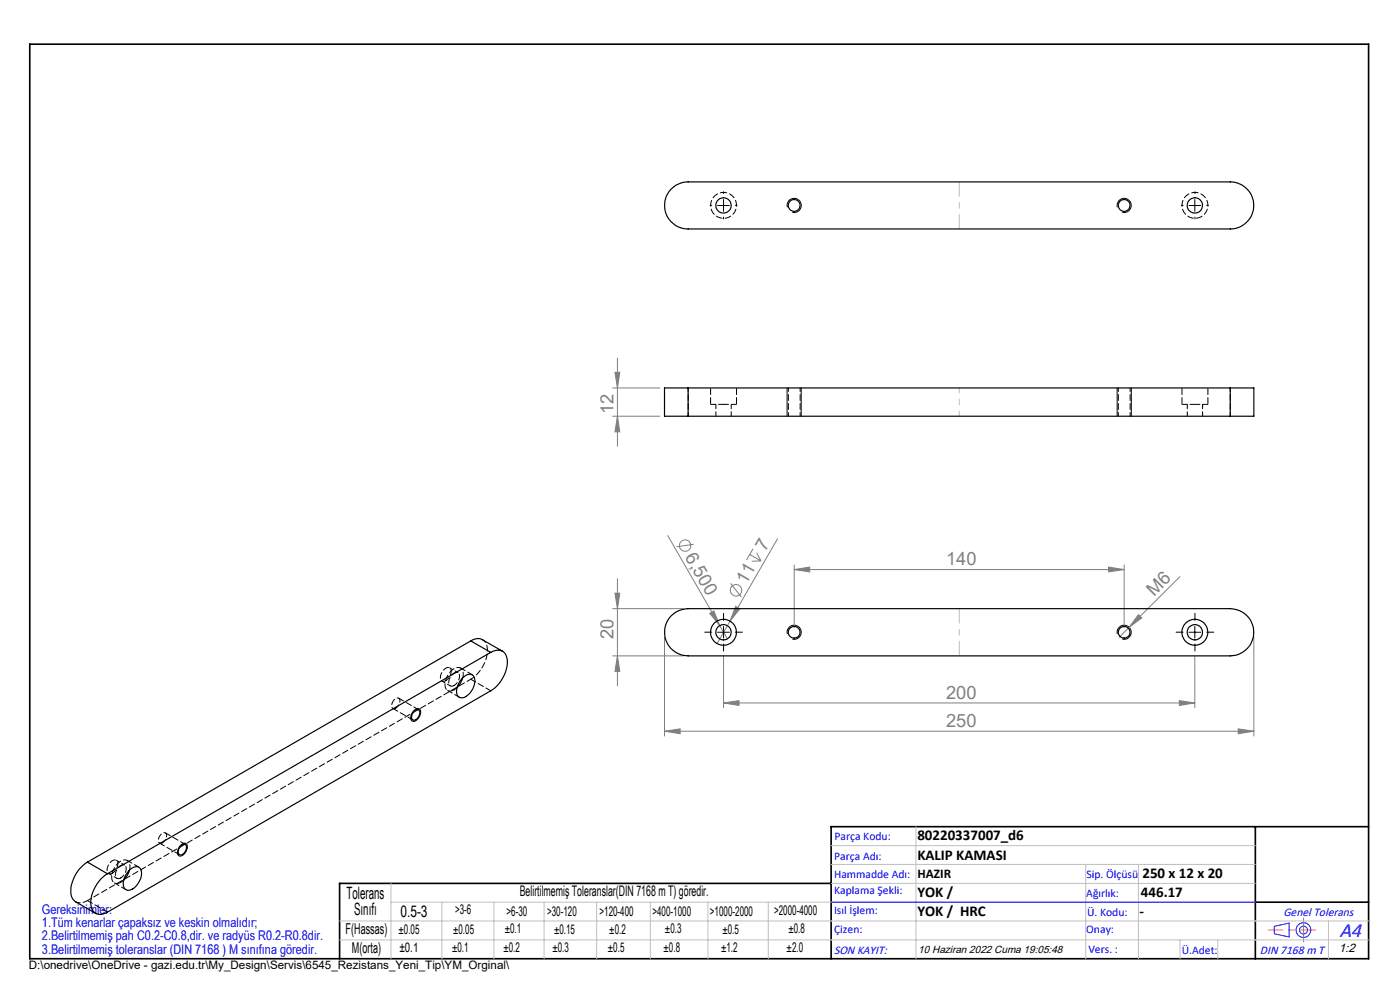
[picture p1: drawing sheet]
<svg xmlns="http://www.w3.org/2000/svg" width="297mm" height="210mm" viewBox="0 0 297 210" stroke-linecap="round" stroke-linejoin="round" font-family="sans-serif">
<g fill="none" stroke="#808080" stroke-width=".21">
<path d="M130.5 79h1l-.5 3.3zM131 75.9v18.7M130 82.3h10M130 88.3h10M131 88.3l.5 3.3h-1zM141.6 113.6l12.7 21.9M147.2 115.5l-3.7 .5M159 117.6l2.4 1.4M159.7 116.4l-1.3 2.4M160.5 117.3l.9 1.7M161.4 119l-1.9 .1M165 114.3l-10.1 17.5"/>
<path d="M168.5 119.8v13.3M238.5 119.8v13.3M130 129.1h15M130 139.1h15M130.5 125.8h1l-.5 3.3zM131 139.1l.5 3.3h-1zM131 122.8v22.7M141 135.1v21M150.6 130.1l.8-.5 1.3 3.1zM153.5 139.1v11M154.9 131.8l-2.8 4.7M155 123.7l2.3 3"/>
<path d="M156.1 128.6l.9 .5-2.1 2.7zM168.5 120.8l3.3-.5v1zM168.5 120.8h70M235.2 120.3l3.3 .5-3.3 .5zM241.5 130.4l.7 .7-2.7 2zM250.3 122.3l-12.9 12.9M253.5 139.1v11M266 135.1v21M141 155.1l3.3-.5v1zM141 155.1h125M153.5 149.1l3.3-.5v1zM153.5 149.1h100"/>
<path d="M250.2 148.6l3.3 .5-3.3 .5zM262.7 154.6l3.3 .5-3.3 .5z"/>
<circle cx="145.4" cy="115.7" r="1.21"/>
<circle cx="156.1" cy="125.2" r="1.2"/>
</g>
<g fill="none" stroke="#00f" stroke-width=".21">
<path d="M176.3 191.4h90M270.3 196.5l3.2-.7v2.9l-3.2-.6z"/>
<circle cx="276.5" cy="197.3" r="1.57"/>
<circle cx="276.5" cy="197.3" r=".83"/>
</g>
<g fill="none" stroke="#000" stroke-width=".21">
<path d="M152.2 43.6h2.5M153.5 42.3v2.5M167 44a1.5 1.5 0 0 1 1.4-1.9 1.5 1.5 0 0 1 1.6 1.6 1.5 1.5 0 0 1-1.9 1.3M237 44a1.5 1.5 0 0 1 1.3-1.9 1.5 1.5 0 0 1 1.7 1.6 1.5 1.5 0 0 1-1.9 1.3M252.2 43.6h2.5M253.5 42.3v2.5M167 82.3v6M170 82.3v6M237 82.3v6M240 82.3v6M152.2 134.1h2.5M153.5 132.9v2.5"/>
<path d="M167 134.5a1.5 1.5 0 0 1 1.4-1.9 1.5 1.5 0 0 1 1.6 1.6 1.5 1.5 0 0 1-1.9 1.4M237 134.5a1.5 1.5 0 0 1 1.3-1.9 1.5 1.5 0 0 1 1.7 1.6 1.5 1.5 0 0 1-1.9 1.4M252.2 134.1h2.5M253.5 132.9v2.5M87.7 150.8l.1-.1a.79 .79 0 0 1 1.2-.3 .79 .79 0 0 1 .1 1.2 1.42 1.42 0 0 1-1.8 1.3l-.2-.9zM38.2 179.4l.1-.1a.79 .79 0 0 1 1.2-.3 .79 .79 0 0 1 .2 1.2 1.42 1.42 0 0 1-1.8 1.3l-.3-.9z"/>
</g>
<path d="M6.3 9.4h284v194h-284zM266.3 175.4v28M290.3 175.4h-114v28M176.3 187.4h-104.3v16M266.3 191.4h24" fill="none" stroke="#000" stroke-width=".35"/>
<path d="M279 197.3h-9.9" fill="none" stroke="#f00" stroke-width=".21" stroke-dasharray="15.2 1.3 1.3 1.3" stroke-dashoffset="12.2"/>
<path d="M276.5 197.3v2.5M276.5 197.3v-2.5" fill="none" stroke="#808080" stroke-width=".21" stroke-dasharray="15.2 1.3 1.3 1.3"/>
<path d="M203.5 38.6v10M203.5 129.1v10" fill="none" stroke="#c0c0c0" stroke-width=".21" stroke-dasharray="15.2 1.3 1.3 1.3" stroke-dashoffset="12.1"/>
<path d="M203.5 82.3v6" fill="none" stroke="#c0c0c0" stroke-width=".21" stroke-dasharray="15.2 1.3 1.3 1.3" stroke-dashoffset="14.1"/>
<g fill="none" stroke="#c0c0c0" stroke-width=".21">
<path d="M176.3 179.4h90M194.3 175.4v28M72 199.4h218.3M72 195.4h218.3M82.9 187.4v16M82.9 191.4h183.4M93.7 191.4v12M104.8 191.4v12M115.4 191.4v12M126.6 191.4v12M138 191.4v12M150.2 191.4v12"/>
<path d="M163 191.4v12M176.3 183.4h90M176.3 187.4h90M230.3 183.4v20M241.5 183.4v20M250.3 199.4v4M258.3 199.4v4M281.8 195.4v8"/>
</g>
<g fill="none" stroke="#000" stroke-width=".21" stroke-dasharray="15.2 1.3 1.3 1.3">
<path d="M151 43.6h-.4M153.5 41.1v-.4M153.5 46.1v.3M156 43.6h.4M251 43.6h-.4M253.5 41.1v-.4M253.5 46.1v.3M256 43.6h.4M151 134.1h-1.5M153.5 131.6v-1.5M153.5 136.6v1.5M156 134.1h1.5"/>
<path d="M251 134.1h-1.5M253.5 131.6v-1.5M253.5 136.6v1.5M256 134.1h1.5"/>
</g>
<g fill="#808080">
<path d="M150.6 130.1l.8-.5 1.3 3.1z"/>
<path d="M241.5 130.4l.7 .7-2.7 2z"/>
<path d="M156.1 128.6l.9 .5-2.1 2.7z"/>
<path d="M153.5 149.1l3.3-.5v1zM250.2 148.6l3.3 .5-3.3 .5z"/>
<path d="M168.5 120.8l3.3-.5v1zM235.2 120.3l3.3 .5-3.3 .5z"/>
<path d="M130.5 125.8h1l-.5 3.3zM131 139.1l.5 3.3h-1zM130.5 79h1l-.5 3.3zM131 88.3l.5 3.3h-1z"/>
<path d="M141 155.1l3.3-.5v1zM262.7 154.6l3.3 .5-3.3 .5z"/>
</g>
<g fill="none" stroke="#000" stroke-width=".25">
<path d="M142.3 40.2a5.2 5.2 0 0 1 3.7-1.6h115a5 5 0 0 1 5 5 5 5 0 0 1-5 5h-115a5 5 0 0 1-4.6-3 5 5 0 0 1 .9-5.4zM146 82.3h-5v6h5M146 82.3v6M146 82.3h115M146 88.3h115M261 82.3h5v6h-5M261 82.3v6M99.9 136a2.31 2.31 0 0 1 2.4-.3l4.3 2.4M99.9 136l-81.3 46.9M99.9 136l4.2 2.4M104.1 138.4a2.11 2.11 0 0 1 3.3 .8 7.1 7.1 0 0 1-3.3 7.3l-81.3 47a2.15 2.15 0 0 1-3.4-.8 7.3 7.3 0 0 1 3.4-7.4M104.1 138.4l-81.3 46.9"/>
<path d="M142.3 130.7a5.2 5.2 0 0 1 3.7-1.6h115a5 5 0 0 1 5 5 5 5 0 0 1-5 5h-115a5 5 0 0 1-4.6-3 5 5 0 0 1 .9-5.4zM87.8 150.9a.64 .64 0 0 1 .9-.4 .64 .64 0 0 1 .3 .9 1.33 1.33 0 0 1-1.4 1.3 1.26 1.26 0 0 1 .2-1.8zM98 144a1.7 1.7 0 0 1 2.4-.6 3.4 3.4 0 0 1-1.3 4.1 1.27 1.27 0 0 1-1.5 .5 1.27 1.27 0 0 1-.8-1.5l.4-1.3zM98.1 143.8l-.5 1.3-.7 .8M38.3 179.5a.64 .64 0 0 1 .9-.4 .64 .64 0 0 1 .3 .8 1.34 1.34 0 0 1-1.5 1.4l-.2-.4 .1-.5zM18.6 182.9a7.3 7.3 0 0 0-3.4 7.3l.7 1 4.4 2.5M18.6 182.9l4.2 2.4M27.4 184.6l-.3 .8-.9 1.3M27.6 184.5a1.33 1.33 0 0 1 1.3-.7 1.33 1.33 0 0 1 1.1 .9 3.8 3.8 0 0 1-2.9 4.2 1.63 1.63 0 0 1-.8-2.4l.4-.9z"/>
<circle cx="153.5" cy="43.6" r="1.64"/>
<circle cx="168.5" cy="43.6" r="1.25"/>
<circle cx="238.5" cy="43.6" r="1.25"/>
<circle cx="253.5" cy="43.6" r="1.64"/>
<circle cx="153.5" cy="134.1" r="2.74"/>
<circle cx="153.5" cy="134.1" r="1.63"/>
<circle cx="168.5" cy="134.1" r="1.24"/>
<circle cx="238.5" cy="134.1" r="1.24"/>
<circle cx="253.5" cy="134.1" r="1.63"/>
<circle cx="253.5" cy="134.1" r="2.76"/>
</g>
<path d="M146 88.3v-6M167.2 82.3v6M169.7 88.3v-6M237.2 82.3v6M239.7 88.3v-6M261 88.3v-6" fill="none" stroke="#000" stroke-width=".21" stroke-dasharray="1.3 .6" stroke-dashoffset=".5"/>
<path d="M150.7 85.8h2.8M153.5 85.8h2.7M250.7 85.8h2.8M253.5 85.8h2.7M95 146.5l2.4 1.4M100.2 143.1l-2.5-1.4M24.3 187.3l2.4 1.4M29.5 184l-2.5-1.5" fill="none" stroke="#000" stroke-width=".21" stroke-dasharray="1.3 .6" stroke-dashoffset=".2"/>
<path d="M150.7 82.3v3.5M156.2 85.8v-3.5M250.7 82.3v3.5M256.2 85.8v-3.5" fill="none" stroke="#000" stroke-width=".21" stroke-dasharray="1.3 .6" stroke-dashoffset="-.2"/>
<path d="M151.9 85.8v2.5M155.1 88.3v-2.5M251.9 85.8v2.5M255.1 88.3v-2.5M84 150.2a1.62 1.62 0 0 0 .7-2 1.29 1.29 0 0 0-1.6 1.4 .55 .55 0 0 0 .2 .6 .55 .55 0 0 0 .7 0M34.5 178.8a1.62 1.62 0 0 0 .7-2 1.29 1.29 0 0 0-1.6 1.4 .55 .55 0 0 0 .2 .6 .55 .55 0 0 0 .7 0M18.6 191l-.5 .3a2.3 2.3 0 0 1-2 0" fill="none" stroke="#000" stroke-width=".21" stroke-dasharray="1.3 .6" stroke-dashoffset=".3"/>
<path d="M153.5 40.8a2.75 2.75 0 0 1 2.5 4 2.75 2.75 0 0 1-4.7 .4 2.75 2.75 0 0 1 1.7-4.3l.5-.1M253.5 40.8a2.75 2.75 0 0 1 2.5 4 2.75 2.75 0 0 1-4.7 .4 2.75 2.75 0 0 1 1.7-4.3l.5-.1M93.8 144.5l1.7 1M97.2 142.7l-1.8-1M23 185.3l1.8 1M26.4 183.5l-1.7-1" fill="none" stroke="#000" stroke-width=".21" stroke-dasharray="1.3 .6" stroke-dashoffset=".6"/>
<path d="M83.3 150.3l4.3 2.4M88.8 150.6l-4.2-2.5M98.2 143.8a1.53 1.53 0 0 0-1-2.2 3.7 3.7 0 0 0-2.6 4.5 1.18 1.18 0 0 0 1.7 .2M99.9 144.1l4.2 2.4M33.8 178.8l4.3 2.5M39.3 179.1l-4.2-2.4M18.6 191l4.2 2.5M27.5 184.6a1.53 1.53 0 0 0-1-2.2 3.7 3.7 0 0 0-2.6 4.6 1.18 1.18 0 0 0 1.7 .1" fill="none" stroke="#000" stroke-width=".21" stroke-dasharray="1.3 .6" stroke-dashoffset=".1"/>
<path d="M102.4 135.7a2.87 2.87 0 0 1 .9 3.1 7.9 7.9 0 0 1-3.4 5.3M94.6 144.4a1.97 1.97 0 0 0 .8-2.7 1.71 1.71 0 0 0-1.9 1.6 .78 .78 0 0 0 .1 1 .78 .78 0 0 0 1 .1M96.3 146.3l.7-.5M96.3 145.4a1.97 1.97 0 0 0 .9-2.7 1.71 1.71 0 0 0-2 1.6 .78 .78 0 0 0 .1 1 .78 .78 0 0 0 1 .1M18.6 191l81.3-46.9M23.9 185.2a1.97 1.97 0 0 0 .8-2.7 1.71 1.71 0 0 0-1.9 1.6 .78 .78 0 0 0 .1 1 .78 .78 0 0 0 1 .1M25.6 187.1l.7-.4M25.6 186.2a1.97 1.97 0 0 0 .9-2.7 1.71 1.71 0 0 0-2 1.7 .78 .78 0 0 0 .1 1 .78 .78 0 0 0 1 0" fill="none" stroke="#000" stroke-width=".21" stroke-dasharray="1.3 .6" stroke-dashoffset=".4"/>
<text font-size="4.4" fill="#00f" x="284.2" y="198.7">A4</text>
<g font-size="3.9" fill="#808080">
<text x="130.1" y="87.8" transform="rotate(-90 130.1 87.8)">12</text>
<text x="145.2" y="118.1" transform="rotate(60 145.2 118.1)">6,500</text>
<text x="162.4" y="117" transform="rotate(-60 162.4 117)">7</text>
<text x="200.7" y="119.9">140</text>
<text x="158.3" y="124.1" transform="rotate(-60 158.3 124.1)">11</text>
<text x="244.9" y="126.5" transform="rotate(-45 244.9 126.5)">M6</text>
<text x="130.1" y="135.5" transform="rotate(-90 130.1 135.5)">20</text>
<text x="200.7" y="148.2">200</text>
<text x="200.7" y="154.2">250</text>
</g>
<g font-size="3.6">
<text x="73.5" y="190.7">Tolerans</text>
<text x="75.1" y="194.1">Sınıfı</text>
</g>
<text font-size="3.4" x="85" y="194.4">0.5-3</text>
<g font-size="3.2">
<text x="194.6" y="178.2">80220337007_d6</text>
<text x="194.6" y="182.4">KALIP KAMASI</text>
<text x="194.6" y="190.2">YOK /</text>
<text x="242" y="190.2">446.17</text>
<text x="242.4" y="186.2">250 x 12 x 20</text>
<text x="194.6" y="194.3">YOK / HRC</text>
<text x="241.7" y="194.3">-</text>
<text x="73.3" y="198.1">F(Hassas)</text>
<text x="74.7" y="202.2">M(orta)</text>
</g>
<text font-size="3.1" x="110.3" y="190.1">Belirtilmemiş Toleranslar(DIN 7168 m T) göredir.</text>
<g font-size="2.8">
<text x="194.6" y="186.2">HAZIR</text>
<text x="96.5" y="193.9">&gt;3-6</text>
<text x="107.1" y="198">±0.1</text>
<text x="107.5" y="194.2">&gt;6-30</text>
<text x="116.1" y="194.2">&gt;30-120</text>
<text x="127.2" y="194.2">&gt;120-400</text>
<text x="138.4" y="194.2">&gt;400-1000</text>
<text x="150.6" y="194.2">&gt;1000-2000</text>
<text x="164.2" y="194.2">&gt;2000-4000</text>
<text x="167.2" y="198">±0.8</text>
<text x="84.6" y="198.2">±0.05</text>
<text x="84.7" y="201.9">±0.1</text>
<text x="95.9" y="201.9">±0.1</text>
<text x="96.1" y="198.1">±0.05</text>
<text x="106.8" y="201.9">±0.2</text>
<text x="117.2" y="202">±0.3</text>
<text x="117.5" y="198.1">±0.15</text>
<text x="129" y="201.9">±0.5</text>
<text x="129.3" y="198">±0.2</text>
<text x="140.8" y="201.9">±0.8</text>
<text x="141.1" y="198">±0.3</text>
<text x="153" y="201.9">±1.2</text>
<text x="153.3" y="198">±0.5</text>
<text x="166.9" y="201.8">±2.0</text>
</g>
<g font-size="2.8" fill="#0000e8">
<text x="8.9" y="193.8">Gereksinimler:</text>
<text x="8.9" y="196.6">1.Tüm kenarlar çapaksız ve keskin olmalıdır;</text>
<text x="8.9" y="199.5">2.Belirtilmemiş pah C0.2-C0.8,dir. ve radyüs R0.2-R0.8dir.</text>
<text x="8.9" y="202.3">3.Belirtilmemiş toleranslar (DIN 7168 ) M sınıfına göredir.</text>
</g>
<g font-size="2.6" fill="#00f">
<text x="272.3" y="194.3">Genel Tolerans</text>
<text x="176.9" y="202.3">SON KAYIT:</text>
<text x="267.3" y="202.3">DIN 7168 m T</text>
</g>
<text font-size="2.6" x="284" y="202">1:2</text>
<g font-size="2.5" fill="#00f">
<text x="177" y="178.2">Parça Kodu:</text>
<text x="177" y="182.4">Parça Adı:</text>
<text x="176.9" y="186.2">Hammadde Adı:</text>
<text x="177" y="189.7">Kaplama Şekli:</text>
<text x="230.5" y="190.2">Ağırlık:</text>
<text x="230.5" y="186.2">Sip. Ölçüsü</text>
<text x="176.9" y="193.9">Isıl İşlem:</text>
<text x="177" y="197.8">Çizen:</text>
<text x="230.4" y="197.8">Onay:</text>
<text x="230.6" y="194.3">Ü. Kodu:</text>
<text x="230.9" y="202.1">Vers. :</text>
<text x="250.7" y="202.3">Ü.Adet:</text>
</g>
<text font-size="2.5" x="6.1" y="205.5">D:\onedrive\OneDrive - gazi.edu.tr\My_Design\Servis\6545_Rezistans_Yeni_Tip\YM_Orginal\</text>
<text font-size="2.2" x="194.8" y="202.1">10 Haziran 2022 Cuma 19:05:48</text>
</svg>
